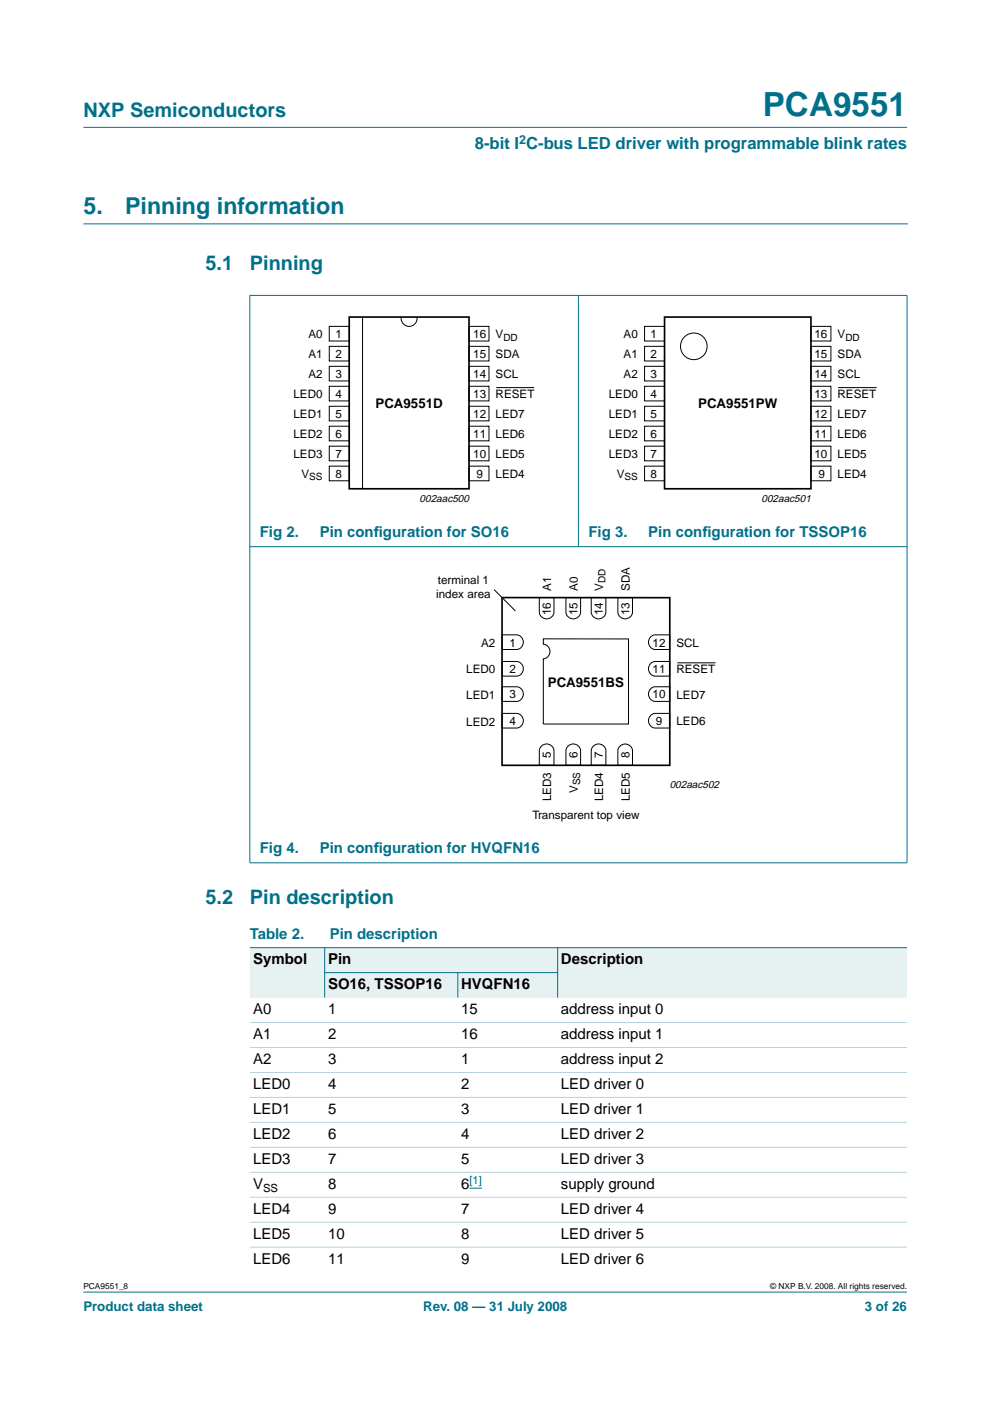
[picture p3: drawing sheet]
<svg xmlns="http://www.w3.org/2000/svg" width="210mm" height="297mm" viewBox="0 0 210 297" stroke-linecap="round" stroke-linejoin="round" font-family="sans-serif">
<g fill="#00708a" stroke="#00708a" stroke-width=".21">
<path d="M17.7 273.9h174.6z"/>
<path d="M17.7 27h174.6z"/>
<path d="M53 62.7v120.2z"/>
<path d="M122.6 62.6v53.4z"/>
<path d="M192.3 62.7v120.2z"/>
<path d="M52.9 62.6h139.5z"/>
<path d="M52.9 115.9h139.5z"/>
<path d="M52.9 182.9h139.5z"/>
</g>
<path d="M17.7 47.5h174.7" fill="none" stroke="#00708a" stroke-width=".21"/>
<g fill="none" stroke="#000" stroke-width=".21">
<path d="M69.8 69.2h4.2v3.1h-4.2zM69.8 73.4h4.2v3.1h-4.2zM69.8 77.7h4.2v3.1h-4.2zM76.9 67.2v36.5M85.1 67.2a1.71 1.71 0 0 0 1.6 2 1.71 1.71 0 0 0 1.7-2M99.4 77.7h4.3v3.1h-4.3zM99.4 69.2h4.3v3.1h-4.3zM99.4 73.4h4.3v3.1h-4.3zM136.7 69.2h4.2v3.1h-4.2zM136.7 73.4h4.2v3.1h-4.2zM136.7 77.7h4.2v3.1h-4.2zM171.9 77.7h4.3v3.1h-4.3z"/>
<path d="M171.9 69.2h4.3v3.1h-4.3zM171.9 73.4h4.3v3.1h-4.3zM69.8 81.9h4.2v3.1h-4.2zM69.8 86.1h4.2v3.1h-4.2zM69.8 90.4h4.2v3.1h-4.2zM69.8 94.6h4.2v3.1h-4.2zM69.8 98.8h4.2v3.1h-4.2zM99.4 94.6h4.3v3.1h-4.3zM99.4 98.8h4.3v3.1h-4.3zM99.4 86.1h4.3v3.1h-4.3zM99.4 90.4h4.3v3.1h-4.3zM99.4 81.9h4.3v3.1h-4.3z"/>
<path d="M105.2 82.2h8.1M136.7 81.9h4.2v3.1h-4.2zM136.7 86.1h4.2v3.1h-4.2zM136.7 90.4h4.2v3.1h-4.2zM136.7 94.6h4.2v3.1h-4.2zM136.7 98.8h4.2v3.1h-4.2zM171.9 94.6h4.3v3.1h-4.3zM171.9 98.8h4.3v3.1h-4.3zM171.9 86.1h4.3v3.1h-4.3zM171.9 90.4h4.3v3.1h-4.3zM171.9 81.9h4.3v3.1h-4.3zM177.7 82.2h8.2"/>
<path d="M104.8 125l4.5 4.5M106.4 134.6h3.2a1.56 1.56 0 0 1 1.4 1.6 1.56 1.56 0 0 1-1.4 1.5h-3.2zM114.3 126.7h3.2v3.1a1.56 1.56 0 0 1-1.6 1.4 1.56 1.56 0 0 1-1.6-1.4zM115.2 135.4l18.1 .1v18h-18.1v-13.8a1.56 1.56 0 0 0 1.4-1.6 1.56 1.56 0 0 0-1.4-1.5zM120 126.7h3.1v3.1a1.56 1.56 0 0 1-1.6 1.4 1.56 1.56 0 0 1-1.5-1.4zM125.4 126.7h3.1v3.1a1.56 1.56 0 0 1-1.6 1.4 1.56 1.56 0 0 1-1.5-1.4zM131 126.7h3.1v3.1a1.56 1.56 0 0 1-1.5 1.4 1.56 1.56 0 0 1-1.6-1.4zM138.1 134.9l.8-.3h3.1v3.1h-3.1a1.57 1.57 0 0 1-1.3-1.1 1.57 1.57 0 0 1 .5-1.7zM106.4 151.3h3.2a1.56 1.56 0 0 1 1.4 1.5 1.56 1.56 0 0 1-1.4 1.6h-3.2zM106.4 145.6h3.2a1.56 1.56 0 0 1 1.4 1.6 1.56 1.56 0 0 1-1.4 1.5h-3.2zM106.4 140.2h3.2a1.56 1.56 0 0 1 1.4 1.6 1.56 1.56 0 0 1-1.4 1.6h-3.2zM114.7 158.3a1.57 1.57 0 0 1 1.6-.5 1.57 1.57 0 0 1 1.2 1.3v3.2h-3.2v-3.2z"/>
<path d="M120.3 158.3a1.57 1.57 0 0 1 1.7-.5 1.57 1.57 0 0 1 1.1 1.3v3.2h-3.1v-3.2zM125.7 158.3a1.57 1.57 0 0 1 1.6-.5 1.57 1.57 0 0 1 1.2 1.3v3.2h-3.1v-3.2zM131.3 158.3a1.57 1.57 0 0 1 1.7-.5 1.57 1.57 0 0 1 1.1 1.4v3.1h-3.1v-3.1zM138.1 151.6l.8-.3h3.1v3.1h-3.1a1.57 1.57 0 0 1-1.3-1.2 1.57 1.57 0 0 1 .5-1.6zM138.1 145.9l.8-.3h3.1v3.1h-3.1a1.57 1.57 0 0 1-1.3-1.1 1.57 1.57 0 0 1 .5-1.7zM138.1 140.6l.8-.4h3.1v3.2h-3.1a1.57 1.57 0 0 1-1.3-1.2 1.57 1.57 0 0 1 .5-1.6zM143.6 140.5h8.1"/>
<circle cx="147.1" cy="73.4" r="2.82"/>
</g>
<path d="M74 67.2h25.4v36.4h-25.4zM140.9 67.2h31v36.4h-31zM106.4 126.7h35.6v35.6h-35.6z" fill="none" stroke="#000" stroke-width=".35"/>
<g fill="#e6f2f2">
<path d="M53 200.9h15.8v10.6h-15.8z" fill-rule="evenodd"/>
<path d="M68.8 200.9h49.4v5.3h-49.4z" fill-rule="evenodd"/>
<path d="M118.2 200.9h74.1v10.6h-74.1z" fill-rule="evenodd"/>
<path d="M68.8 206.2h28.3v5.3h-28.3z" fill-rule="evenodd"/>
<path d="M97.1 206.2h21.1v5.3h-21.1z" fill-rule="evenodd"/>
</g>
<path d="M99.5 251.9h2.7" fill="none" stroke="#00f" stroke-width=".21"/>
<g fill="#00708a" stroke="#00708a" stroke-width=".21">
<path d="M68.8 200.9v10.6z"/>
<path d="M97.1 206.2v5.3z"/>
<path d="M118.2 200.9v10.6z"/>
<path d="M53 200.9h139.3z"/>
<path d="M68.8 206.2h49.5z"/>
</g>
<g fill="#b3d4db" stroke="#b3d4db" stroke-width=".21">
<path d="M53 216.8h139.3z"/>
<path d="M53 222.1h139.3z"/>
<path d="M53 227.4h139.3z"/>
<path d="M53 232.7h139.3z"/>
<path d="M53 238h139.3z"/>
<path d="M53 243.3h139.3z"/>
<path d="M53 248.5h139.3z"/>
<path d="M53 253.8h139.3z"/>
<path d="M53 259.1h139.3z"/>
<path d="M53 264.4h139.3z"/>
</g>
<text font-size="7.1" fill="#00708a" x="161.7" y="24.7">PCA9551</text>
<g font-size="4.9" fill="#00708a">
<text x="17.7" y="45.5">5.</text>
<text x="26.5" y="45.5">Pinning information</text>
</g>
<g font-size="4.2" fill="#00708a">
<text x="17.7" y="24.9">NXP Semiconductors</text>
<text x="43.6" y="57.3">5.1</text>
<text x="53" y="57.3">Pinning</text>
<text x="43.6" y="191.8">5.2</text>
<text x="53" y="191.8">Pin description</text>
</g>
<text font-size="3.5" fill="#00708a" x="100.7" y="31.6">8-bit I C-bus LED driver with programmable blink rates</text>
<g font-size="3.2" fill="#00708a">
<text x="55.1" y="113.8">Fig 2.</text>
<text x="67.8" y="113.8">Pin conf</text>
<text x="79.3" y="113.8">iguration for SO16</text>
<text x="124.8" y="113.8">Fig 3.</text>
<text x="137.5" y="113.8">Pin conf</text>
<text x="148.9" y="113.8">iguration for TSSOP16</text>
<text x="55.1" y="180.8">Fig 4.</text>
<text x="67.8" y="180.8">Pin conf</text>
<text x="79.3" y="180.8">iguration for HVQFN16</text>
<text x="53" y="199.2">Table 2.</text>
<text x="69.9" y="199.2">Pin description</text>
</g>
<g font-size="3.2">
<text x="53.7" y="204.5">Symbol</text>
<text x="69.5" y="204.5">Pin</text>
<text x="69.5" y="209.7">SO16, TSSOP16</text>
<text x="97.8" y="209.7">HVQFN16</text>
<text x="118.9" y="204.5">Description</text>
<text x="53.7" y="215">A0</text>
<text x="69.5" y="215">1</text>
<text x="97.8" y="215">15</text>
<text x="118.9" y="215">address input 0</text>
<text x="53.7" y="220.3">A1</text>
<text x="69.5" y="220.3">2</text>
<text x="97.8" y="220.3">16</text>
<text x="118.9" y="220.3">address input 1</text>
<text x="53.7" y="225.6">A2</text>
<text x="69.5" y="225.6">3</text>
<text x="97.8" y="225.6">1</text>
<text x="118.9" y="225.6">address input 2</text>
<text x="53.7" y="230.9">LED0</text>
<text x="69.5" y="230.9">4</text>
<text x="97.8" y="230.9">2</text>
<text x="118.9" y="230.9">LED driver 0</text>
<text x="53.7" y="236.2">LED1</text>
<text x="69.5" y="236.2">5</text>
<text x="97.8" y="236.2">3</text>
<text x="118.9" y="236.2">LED driver 1</text>
<text x="53.7" y="241.5">LED2</text>
<text x="69.5" y="241.5">6</text>
<text x="97.8" y="241.5">4</text>
<text x="118.9" y="241.5">LED driver 2</text>
<text x="53.7" y="246.8">LED3</text>
<text x="69.5" y="246.8">7</text>
<text x="97.8" y="246.8">5</text>
<text x="118.9" y="246.8">LED driver 3</text>
<text x="53.7" y="257.4">LED4</text>
<text x="53.7" y="252.1">V</text>
<text x="69.5" y="257.4">9</text>
<text x="69.5" y="252.1">8</text>
<text x="97.8" y="257.4">7</text>
<text x="97.8" y="252.1">6</text>
<text x="118.9" y="252.1">supply ground</text>
<text x="118.9" y="257.4">LED driver 4</text>
<text x="53.7" y="262.7">LED5</text>
<text x="69.5" y="262.7">10</text>
<text x="97.8" y="262.7">8</text>
<text x="118.9" y="262.7">LED driver 5</text>
<text x="53.7" y="268">LED6</text>
<text x="69.5" y="268">11</text>
<text x="97.8" y="268">9</text>
<text x="118.9" y="268">LED driver 6</text>
</g>
<g font-size="2.8">
<text x="79.6" y="86.4">PCA9551D</text>
<text x="148" y="86.4">PCA9551PW</text>
<text x="116.1" y="145.6">PCA9551BS</text>
</g>
<g font-size="2.8" fill="#00708a">
<text x="17.7" y="278">Product data sheet</text>
<text x="89.7" y="278">Rev. 08 — 31 July 2008</text>
<text x="183.4" y="278">3 of 26</text>
</g>
<text font-size="2.6" fill="#00708a" x="110.1" y="30.5">2</text>
<g font-size="2.5">
<text x="65.4" y="71.7">A0</text>
<text x="71.1" y="71.7">1</text>
<text x="100.3" y="71.7">16</text>
<text x="105.1" y="71.7">V</text>
<text x="132.2" y="71.7">A0</text>
<text x="138" y="71.7">1</text>
<text x="172.7" y="71.7">16</text>
<text x="177.6" y="71.7">V</text>
<text x="65.4" y="76">A1</text>
<text x="71.1" y="75.9">2</text>
<text x="100.3" y="75.9">15</text>
<text x="105.1" y="76">SDA</text>
<text x="132.2" y="76">A1</text>
<text x="138" y="75.9">2</text>
<text x="172.7" y="75.9">15</text>
<text x="177.6" y="76">SDA</text>
<text x="65.4" y="80.2">A2</text>
<text x="71.1" y="80.1">3</text>
<text x="100.3" y="80.1">14</text>
<text x="105.1" y="80.2">SCL</text>
<text x="132.2" y="80.2">A2</text>
<text x="138" y="80.1">3</text>
<text x="172.7" y="80.1">14</text>
<text x="177.6" y="80.2">SCL</text>
<text x="62.2" y="84.4">LED0</text>
<text x="62.2" y="88.7">LED1</text>
<text x="71.1" y="84.4">4</text>
<text x="71.1" y="88.6">5</text>
<text x="100.3" y="88.6">12</text>
<text x="100.3" y="84.4">13</text>
<text x="105.1" y="84.4">RESET</text>
<text x="105.1" y="88.7">LED7</text>
<text x="129.1" y="84.4">LED0</text>
<text x="129.1" y="88.7">LED1</text>
<text x="138" y="84.4">4</text>
<text x="138" y="88.6">5</text>
<text x="172.7" y="88.6">12</text>
<text x="172.7" y="84.4">13</text>
<text x="177.6" y="84.4">RESET</text>
<text x="177.6" y="88.7">LED7</text>
<text x="62.2" y="92.9">LED2</text>
<text x="71.1" y="92.8">6</text>
<text x="100.3" y="92.8">11</text>
<text x="105.1" y="92.9">LED6</text>
<text x="129.1" y="92.9">LED2</text>
<text x="138" y="92.8">6</text>
<text x="172.7" y="92.8">11</text>
<text x="177.6" y="92.9">LED6</text>
<text x="62.2" y="97.1">LED3</text>
<text x="63.9" y="101.4">V</text>
<text x="71.1" y="97.1">7</text>
<text x="71.1" y="101.3">8</text>
<text x="100.3" y="97.1">10</text>
<text x="101" y="101.3">9</text>
<text x="105.1" y="97.1">LED5</text>
<text x="105.1" y="101.4">LED4</text>
<text x="129.1" y="97.1">LED3</text>
<text x="130.8" y="101.4">V</text>
<text x="138" y="97.1">7</text>
<text x="138" y="101.3">8</text>
<text x="172.7" y="97.1">10</text>
<text x="173.5" y="101.3">9</text>
<text x="177.6" y="97.1">LED5</text>
<text x="177.6" y="101.4">LED4</text>
<text x="92.8" y="123.9">terminal 1</text>
<text x="116.9" y="125.3" transform="rotate(-90 116.9 125.3)">A1</text>
<text x="122.5" y="125.3" transform="rotate(-90 122.5 125.3)">A0</text>
<text x="127.9" y="125.3" transform="rotate(-90 127.9 125.3)">V</text>
<text x="133.5" y="125.3" transform="rotate(-90 133.5 125.3)">SDA</text>
<text x="92.5" y="126.9">index area</text>
<text x="116.8" y="130.4" transform="rotate(-90 116.8 130.4)">16</text>
<text x="122.5" y="130.4" transform="rotate(-90 122.5 130.4)">15</text>
<text x="127.8" y="130.4" transform="rotate(-90 127.8 130.4)">14</text>
<text x="133.5" y="130.4" transform="rotate(-90 133.5 130.4)">13</text>
<text x="102" y="137.1">A2</text>
<text x="108" y="137.1">1</text>
<text x="138.4" y="137.1">12</text>
<text x="143.4" y="137.1">SCL</text>
<text x="98.9" y="142.8">LED0</text>
<text x="108" y="142.7">2</text>
<text x="138.4" y="142.7">11</text>
<text x="143.4" y="142.8">RESET</text>
<text x="98.9" y="148.1">LED1</text>
<text x="108" y="148.1">3</text>
<text x="138.4" y="148.1">10</text>
<text x="143.4" y="148.1">LED7</text>
<text x="98.9" y="153.8">LED2</text>
<text x="108" y="153.7">4</text>
<text x="139.1" y="153.7">9</text>
<text x="143.4" y="153.8">LED6</text>
<text x="116.8" y="160.7" transform="rotate(-90 116.8 160.7)">5</text>
<text x="122.5" y="160.7" transform="rotate(-90 122.5 160.7)">6</text>
<text x="127.8" y="160.7" transform="rotate(-90 127.8 160.7)">7</text>
<text x="133.5" y="160.7" transform="rotate(-90 133.5 160.7)">8</text>
<text x="112.9" y="173.5">Transparent top view</text>
<text x="116.9" y="169.9" transform="rotate(-90 116.9 169.9)">LED3</text>
<text x="122.5" y="168.2" transform="rotate(-90 122.5 168.2)">V</text>
<text x="127.9" y="169.9" transform="rotate(-90 127.9 169.9)">LED4</text>
<text x="133.5" y="169.9" transform="rotate(-90 133.5 169.9)">LED5</text>
</g>
<text font-size="2.4" fill="#00f" x="99.5" y="251.1">[1]</text>
<text font-size="2.4" x="55.8" y="252.6">SS</text>
<g font-size="2.2">
<text x="89" y="106.5">002aac500</text>
<text x="161.5" y="106.5">002aac501</text>
<text x="142" y="167.1">002aac502</text>
</g>
<g font-size="2.1">
<text x="106.7" y="72.2">DD</text>
<text x="179.2" y="72.2">DD</text>
<text x="65.6" y="101.9">SS</text>
<text x="132.4" y="101.9">SS</text>
<text x="128.4" y="123.6" transform="rotate(-90 128.4 123.6)">DD</text>
<text x="123" y="166.5" transform="rotate(-90 123 166.5)">SS</text>
</g>
<g font-size="1.8">
<text x="17.7" y="273.4">PCA9551_8</text>
<text x="163.3" y="273.4">© NXP B.V. 2008. All rights reserved.</text>
</g>
</svg>
